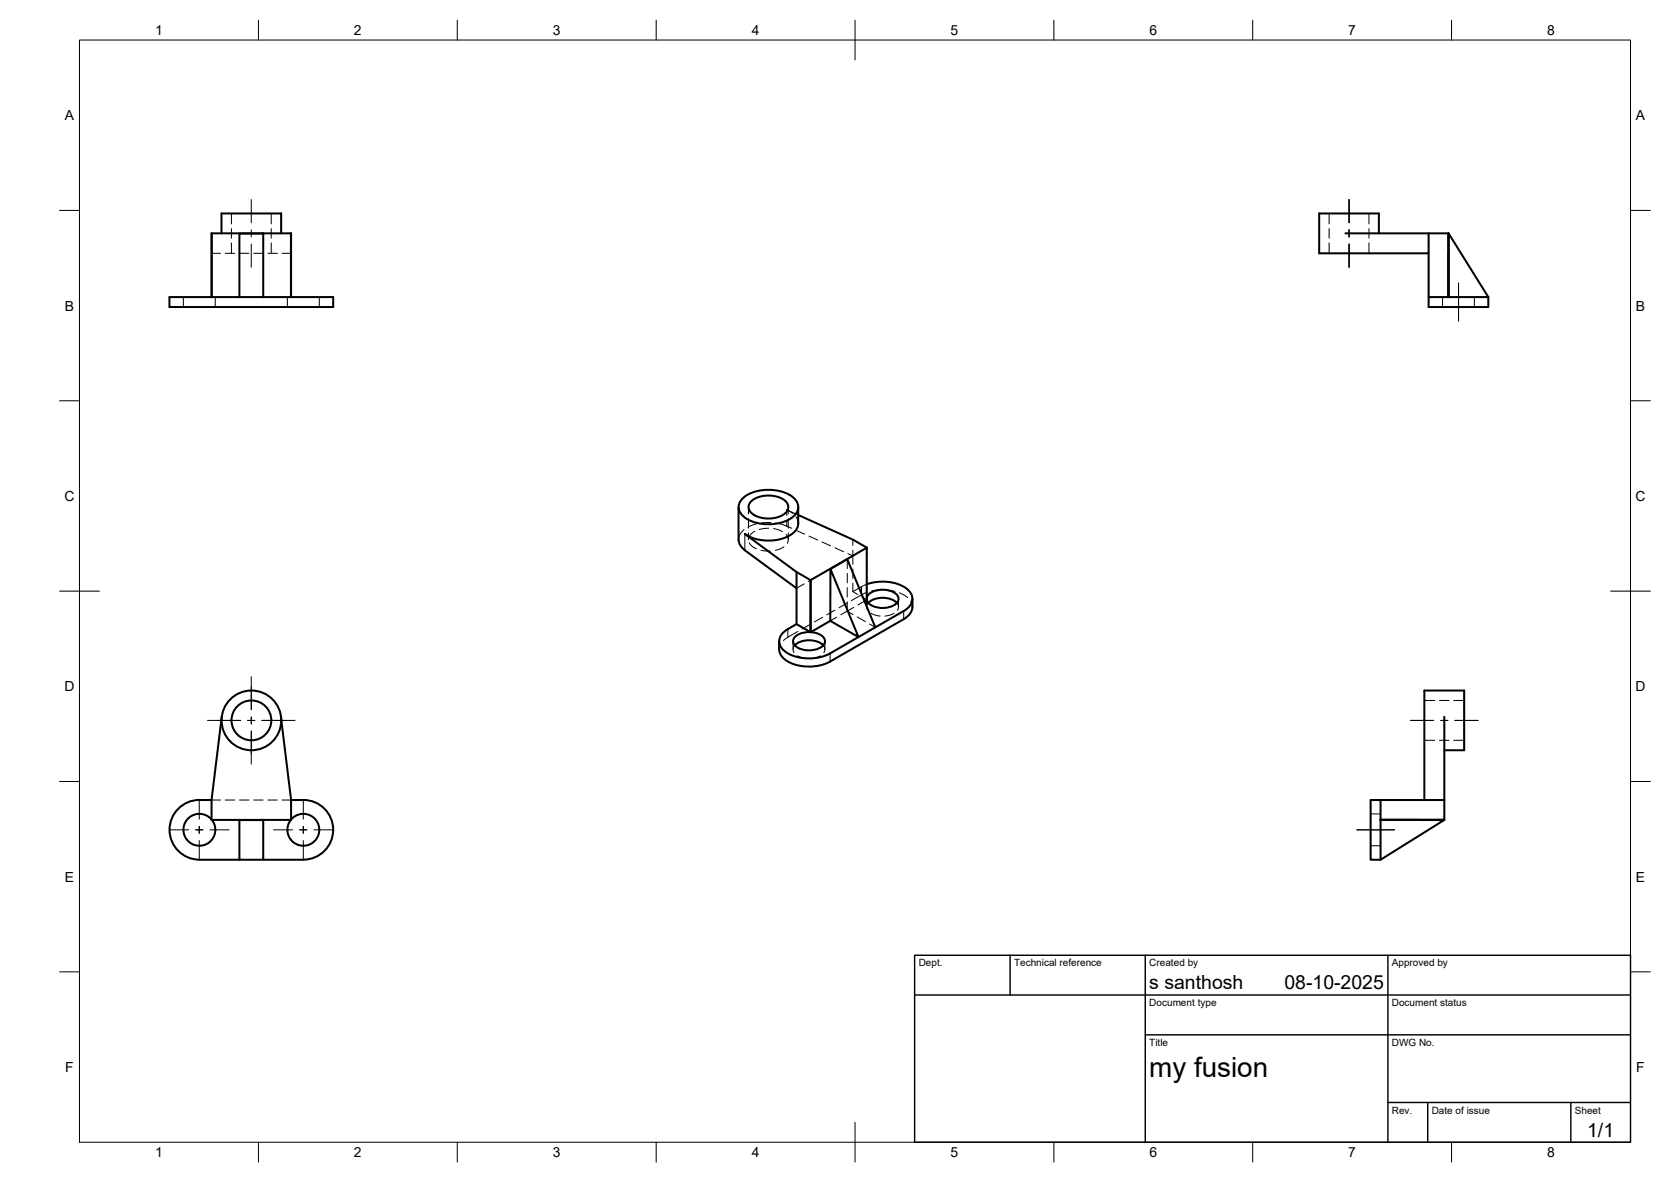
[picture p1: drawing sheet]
<svg xmlns="http://www.w3.org/2000/svg" width="420mm" height="297mm" viewBox="0 0 420 297" stroke-linecap="round" stroke-linejoin="round" font-family="sans-serif">
<!-- layer: Visible -->
<g fill="none" stroke="#000" stroke-width=".51">
<path d="M53.2 58.6v16.1M55.7 58.6v-5h15v5M60.2 58.7h6v16h-6zM338.3 58.6h25.9v16.1l.1-16 9.9 16h-15M346.7 58.6v-5h-15v10.1h27.5v-5.1M364.2 58.6v16.1M53.2 74.7v-16.1h20v16.1M60.2 74.7h-17.6v2.5h41.2v-2.5h-17.6M359.2 63.7v13.5h15v-2.5M185.7 127.4v8.2M185.7 135.6l.4 1.4 1.2 1.3M186.5 125.5a10.6 10.6 0 0 1 10.3-1.9 4.9 4.9 0 0 1 3.9 3.8 4.2 4.2 0 0 1-3 3.5 11.5 11.5 0 0 1-10.6-1 2.92 2.92 0 0 1-.6-4.4z"/>
<path d="M187.3 134.2l13 9.5 3.5 2.1M187.3 138.3l13 9.5v-4.1M189 125.8a7.1 7.1 0 0 1 8.9 .5 2.1 2.1 0 0 1-1.1 3.2 7.5 7.5 0 0 1-7.8-.5 1.94 1.94 0 0 1 0-3.2zM200.7 129.4l13.7 6.2 3.5 2M200.7 127.4v4.1M200.7 131.5a4.8 4.8 0 0 1-4.1 3.9 11.5 11.5 0 0 1-9.3-1.2M217.9 137.7l-14 8.1M217.9 137.7v13.1M198.1 158.1l2.2-1.3 3.5 2.1M198.1 158.1a3.2 3.2 0 0 0-2.2 3 3.2 3.2 0 0 0 2.2 3.1 11.7 11.7 0 0 0 10.6 0M200.3 147.8v9M203.8 145.8v13.1"/>
<path d="M203.8 158.9a4 4 0 0 0-4.4 2 2.65 2.65 0 0 0 2.7 2.4 5.1 5.1 0 0 0 5.1-1.5 1.97 1.97 0 0 0-1.6-2.6l-1.7-.3M203.8 145.8h.1M203.9 145.8v13.1M208.8 156l-4.9 2.9M208.8 143l7.1 17.1-7.1-4.1zM208.8 143l4.2-2.5 7.1 17.2-11.4 6.5M217.9 150.8l-.5 .3M217.9 150.2a3.5 3.5 0 0 1 3.4-2 4.7 4.7 0 0 1 4.5 1.8 2.17 2.17 0 0 1-2 2.5 5.4 5.4 0 0 1-5.7-1.3l-.2-.5M217.9 146.8a11.1 11.1 0 0 1 10.6 1.6 2.89 2.89 0 0 1-.5 4.6l-7.9 4.7M218.3 151.5a5.7 5.7 0 0 1 7.2 0M229.4 150.5v2M229.4 152.5l-.4 1.5-1.2 1.2-19.1 11.1"/>
<path d="M195.9 161.1v2.1M195.9 163.2a4.4 4.4 0 0 0 3.6 3.7 11.9 11.9 0 0 0 9.2-.6M199.8 162.2a5.7 5.7 0 0 1 7.2 0M55.8 180.1l-2.6 20.9v5M70.6 180.1l2.6 20.9v5M363.2 180.1v25.9h-16.1l16 .1-16 10v-15.1M363.2 188.5h5v-15h-10.1v27.5h5.1M50.1 201h3.1M50.1 216.1h10.1M50.1 201a7.5 7.5 0 0 0-7.5 7.5 7.5 7.5 0 0 0 7.5 7.5M53.2 206h.1M53.2 206h20"/>
<path d="M60.2 206.1h6v10h-6zM66.2 206v.1M73.2 206h-.1M73.2 201a10.7 10.7 0 0 1 7.2 1.2 7.5 7.5 0 0 1 3.1 8.5 7.5 7.5 0 0 1-7.2 5.3l-10.1 .1M347.1 206h16.1M358.1 201h-13.5v15.1h2.5"/>
<circle cx="63.2" cy="181" r="7.5"/>
<circle cx="63.2" cy="181" r="5"/>
<circle cx="50.1" cy="208.5" r="4"/>
<circle cx="76.3" cy="208.5" r="4"/>
</g>
<!-- layer: Hidden -->
<g fill="none" stroke="#000" stroke-width=".25">
<path d="M58.2 53.6v2.7M58.2 57.5v2.3M68.2 53.6v2.7M68.2 57.5v2.3M334.2 53.6v2.7M334.2 57.5v2.3M344.2 53.6v2.7M344.2 57.5v2.3M46.1 74.7v2.5M53.2 63.7h2.3M54.1 74.7v2.5M56.6 63.7h2.4"/>
<path d="M58.2 61v2.7M60.2 63.7h2.4M63.8 63.7h2.4M67.4 63.7h2.3M68.2 61v2.7M70.9 63.7h2.3M72.3 74.7v2.5M80.3 74.7v2.5M334.2 61v2.7M344.2 61v2.7M362.7 74.7v2.5M370.7 74.7v2.5"/>
<path d="M187.1 133.1l-1.1 1.2-.3 1.3M188.2 127.4v1.7M188.2 130.3v2.4M188.2 133.9v1.7M188.4 136.4l.7 .8 1.1 .7M189.8 133.5l-1.1 .9-.4 .9M190.3 131.6l-2.2 .9M191.3 138.3l2.4 .2M193.3 132.7l-2.4 .4M193.8 131.3l-2.3 .1M194.5 132.8l2.2 .8M195 131.4l2.2 .6 1.9 .8"/>
<path d="M197.1 137.4l-1.2 .7-1 .2M197.7 134.3l.5 .9v.7l-.2 .6M198.2 127.4v1.7M198.2 130.3v2.4M198.2 133.9v1.7M199.3 129l-1.5-.9 2.9 1.3M200.2 129.9l.4 .8 .1 .8M200.2 133.3l2.1 .9M203.4 134.7l2.2 1M206.7 136.2l2.2 1M209.9 137.7l2.2 .9M213.2 139.1l1.2 .6-1.9 1.1"/>
<path d="M214.4 135.6v1.5M214.4 138.2v3.6M217.9 137.6v2.4M200.6 158.7l-3.6 2.3M202.2 146.7l-1.9 1.1M203.8 156.9l-2.1 1.2M205.3 145l-2.1 1.1M206.8 155.1l-2 1.2M208.4 143.2l-2.1 1.2M209.9 153.3l-2 1.2M210.4 155.1l-1.6 .9M211.5 141.4l-2.1 1.2"/>
<path d="M213 147.7v2.3M213 151.2v2.4M213 153.6l-1.6 .9M213 153.6l1.5 .8M213 140.5v2.4M213 144.1v2.4M213 151.5l-2 1.2M214.4 143v2.4M214.4 146.6v2.1M214.7 152.6l-1.7 1M215.5 155l2.1 1.2M216.7 150l1.2 .7v-.5"/>
<path d="M217.4 151.1l-1.7 .9M217.9 146.8l-3.5 1.9 1.3 .7M217.9 141.2v2.4M217.9 144.8v2.3M217.9 148.3v4.2M218 148.9l-3.9 2M218.3 151.5l-.4 1 .3 .8M218.6 156.8l1.5 .9M219.1 154.1l1.1 .5 1.1 .2M221.5 148.2l-2.4 .3M222.7 148.2l2.3 .4M224.8 154.1l-1.2 .5-1.1 .2"/>
<path d="M225.5 151.5l.4 1-.2 .9M225.9 150.5v2M226.2 149l2 1.2M229 151.1l.4 1.4M196.3 161.9l-.4 1.3M199.4 161.1v2.1M199.8 162.2l-.4 .9 .3 .9M200.6 164.8l.6 .3 1.6 .4M206.3 164.8l-2.3 .7M207 162.2l.4 .9-.3 .9M207.4 161.1v2.1M358.1 176h2.7"/>
<path d="M361.9 176h2.4M365.5 176h2.7M358.1 186h2.7M361.9 186h2.4M365.5 186h2.7M53.2 201h2.3M56.6 201h2.4M60.2 201h2.4M63.8 201h2.4M67.4 201h2.3M70.9 201h2.3M344.6 204.5h2.5"/>
<path d="M344.6 212.5h2.5"/>
</g>
<!-- layer: Hidden Narrow -->
<path d="M197.8 128.1v1.5M197.8 130.8v1.4M198.1 158.1v2M216.6 147.4v2.1" fill="none" stroke="#000" stroke-width=".25"/>
<!-- layer: Visible Narrow -->
<path d="M187.3 134.2v4.1M227.2 153.6v2M208.7 164.2v2.1" fill="none" stroke="#000" stroke-width=".25"/>
<!-- layer: BORDER -->
<g fill="none" stroke="#000" stroke-width=".25">
<path d="M20 10.1h390v276.9h-390zM65 5.1v5M115 5.1v5M165 5.1v5M215 5.1v10M265 5.1v5M315 5.1v5M365 5.1v5M15 52.9h5M410 52.9h5M15 100.7h5M410 100.7h5"/>
<path d="M15 148.6h10M405 148.6h10M15 196.4h5M410 196.4h5M15 244.2h5M410 244.2h5M65 287v5M115 287v5M165 287v5M215 282.1v9.9M265 287v5M315 287v5"/>
<path d="M365 287v5"/>
</g>
<!-- layer: TITLEBLOCK -->
<path d="M230 240.1h180v46.9h-180zM230 250h180M254 240.1v9.9M288 240.1v46.9M349 240.1v46.9M288 260.1h122M349 277.1h61M359 277.1v9.9M395 277.1v9.9" fill="none" stroke="#000" stroke-width=".36"/>
<!-- layer: Smart Centers -->
<g fill="none" stroke="#000" stroke-width=".25">
<path d="M63.2 50.2v5.8M63.2 57.8v1.7M339.2 50.2v5.8M339.2 57.8v1.7M63.2 61.3v5.8M339.2 61.3v5.8M366.7 71.1v9.6M63.2 170v8.4M52.2 181h8.3M62.3 181h1.8M63.2 180.2v1.7M63.2 183.7v8.3"/>
<path d="M65.9 181h8.3M354.6 181h5.9M362.3 181h1.7M365.8 181h5.8M42.6 208.5h4.8M49.2 208.5h1.8M50.1 201v4.9M50.1 207.7v1.7M50.1 211.2v4.8M52.8 208.5h4.8M68.8 208.5h4.8M75.4 208.5h1.8"/>
<path d="M76.3 201v4.9M76.3 207.7v1.7M76.3 211.2v4.8M78.9 208.5h4.9M341.1 208.5h9.5"/>
</g>
<text font-size="7" x="289" y="270.6">my fusion</text>
<g font-size="4.9">
<text x="289" y="248.5">s santhosh</text>
<text x="323" y="248.5">08-10-2025</text>
<text x="399.1" y="285.7">1/1</text>
</g>
<g font-size="3.5">
<text x="39" y="8.8">1</text>
<text x="89" y="8.8">2</text>
<text x="139" y="8.8">3</text>
<text x="189" y="8.8">4</text>
<text x="239" y="8.8">5</text>
<text x="289" y="8.8">6</text>
<text x="339" y="8.8">7</text>
<text x="389" y="8.8">8</text>
<text x="16.3" y="30.2">A</text>
<text x="411.3" y="30.2">A</text>
<text x="16.3" y="78">B</text>
<text x="411.3" y="78">B</text>
<text x="16.2" y="125.9">C</text>
<text x="411.2" y="125.9">C</text>
<text x="16.2" y="173.7">D</text>
<text x="411.2" y="173.7">D</text>
<text x="16.3" y="221.6">E</text>
<text x="411.3" y="221.6">E</text>
<text x="16.4" y="269.4">F</text>
<text x="411.4" y="269.4">F</text>
<text x="39" y="290.8">1</text>
<text x="89" y="290.8">2</text>
<text x="139" y="290.8">3</text>
<text x="189" y="290.8">4</text>
<text x="239" y="290.8">5</text>
<text x="289" y="290.8">6</text>
<text x="339" y="290.8">7</text>
<text x="389" y="290.8">8</text>
</g>
<g font-size="2.5">
<text x="231" y="242.9">Dept.</text>
<text x="255" y="242.9">Technical reference</text>
<text x="289" y="242.9">Created by</text>
<text x="350" y="242.9">Approved by</text>
<text x="289" y="252.8">Document type</text>
<text x="350" y="252.8">Document status</text>
<text x="289" y="262.9">Title</text>
<text x="350" y="262.9">DWG No.</text>
<text x="350" y="279.9">Rev.</text>
<text x="360" y="279.9">Date of issue</text>
<text x="396" y="279.9">Sheet</text>
</g>
</svg>
